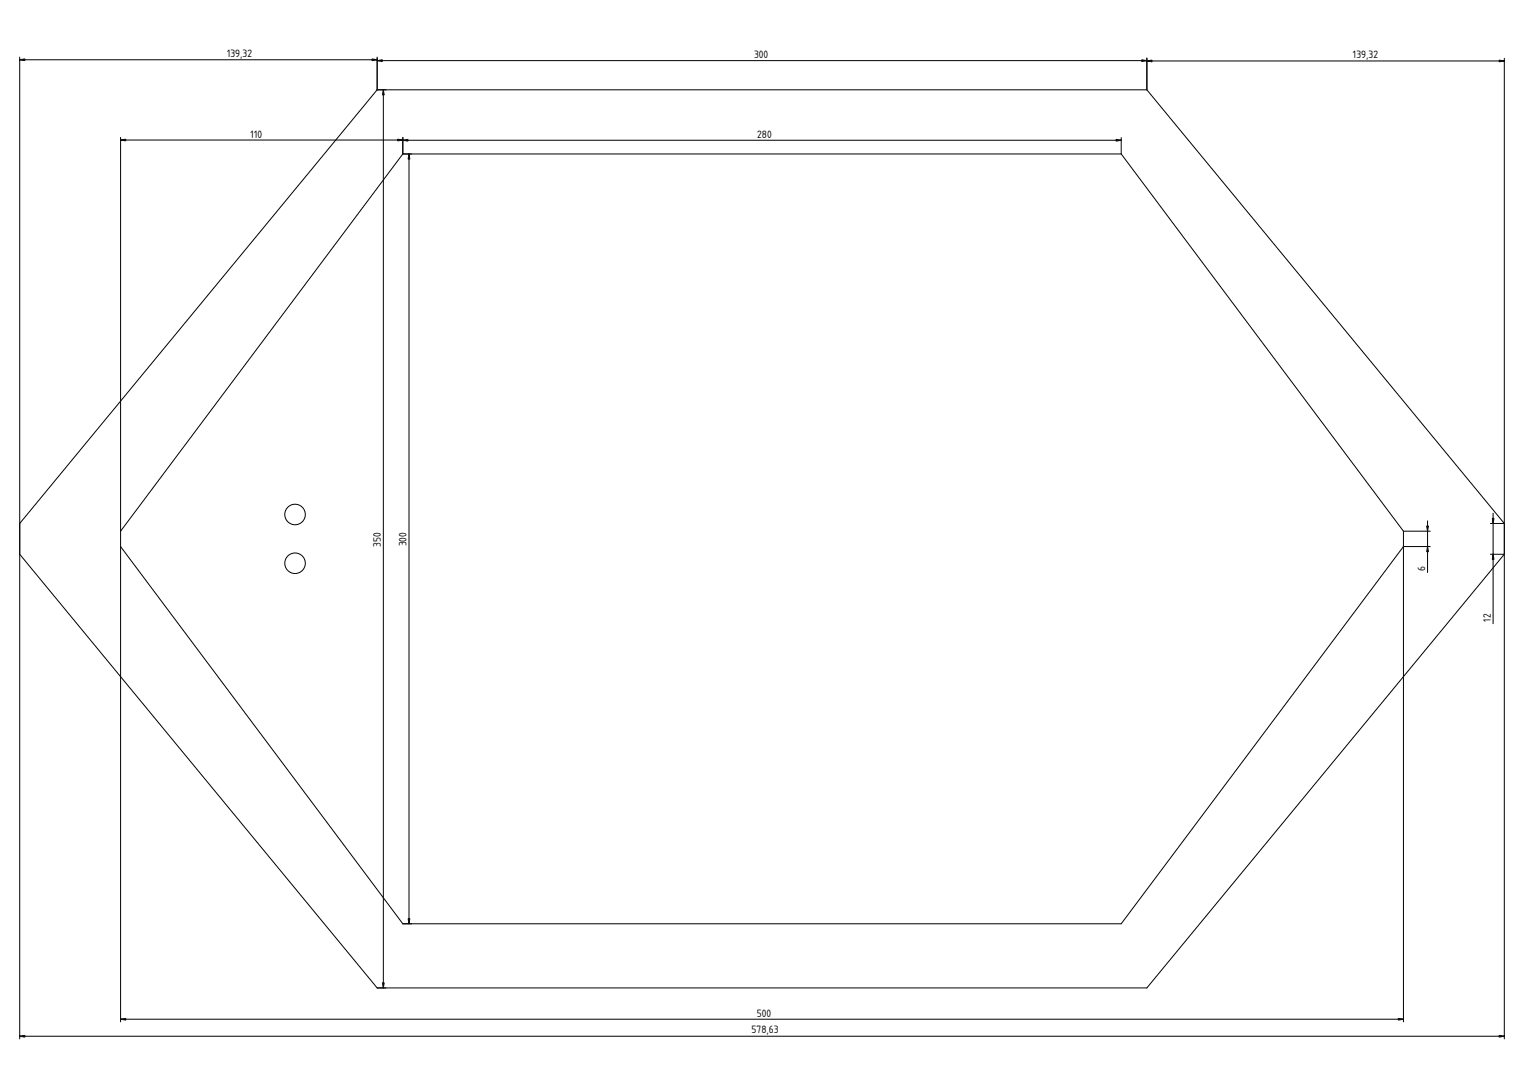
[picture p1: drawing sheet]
<svg xmlns="http://www.w3.org/2000/svg" width="594mm" height="420mm" viewBox="0 0 594 420" stroke-linecap="round" stroke-linejoin="round" font-family="sans-serif">
<g fill="none" stroke="#000" stroke-width=".39">
<path d="M7.7 22.3v382.6M7.7 23.3h139.3M147 35l-139.3 169M147 35h300.1M147 23.6h300.1M147 22.3v12.7M149.4 35v350.1M447.1 35l139.3 169h-5.4M447.1 22.6v12.4M447.1 23.8h139.3M586.4 22.7v382.2M47 53.5v344.8"/>
<path d="M47 54.6h110M157 54.7h280.1M157 53.5v6.5M437.1 53.6v6.4M157 60l-110 147M157 60h280.1M159.4 60v300.1M437.1 60l110 147M7.7 216l139.3 169.1h300.1l139.3-169.1h-5.4M47 213l110 147.1h280.1l110-147.1h10.4M547.1 207v191.3M547.1 207h10.4"/>
<path d="M556.5 203v20.1M582 200v43.1M47 397.2h500.1M7.7 403.9h578.7"/>
<circle cx="115" cy="219.5" r="4"/>
<circle cx="115" cy="200.5" r="4"/>
</g>
<g fill="#000" stroke="#000" stroke-width=".39">
<path d="M7.7 23.3l2-.3v.6zM147 23.6l2-.3v.7zM145 23l2 .3-2 .3zM149.4 35l.4 2h-.7zM445.1 23.3l2 .3-2 .4zM447.1 23.8l2-.4v.7zM584.4 23.4l2 .4-2 .3zM47 54.6l2-.4v.7zM157 54.7l2-.4v.7zM155 54.2l2 .4-2 .3zM435.1 54.3l2 .4-2 .3zM159.4 60l.4 2h-.7z"/>
<path d="M556.5 213l.3 2h-.7zM556.1 205h.7l-.3 2zM582 216l.4 2h-.7zM581.7 202h.7l-.4 2zM159.1 358.1h.7l-.4 2zM47 397.2l2-.3v.7zM149.1 383.1h.7l-.4 2zM545.1 396.9l2 .3-2 .4zM7.7 403.9l2-.4v.7zM584.4 403.5l2 .4-2 .3z"/>
</g>
<g font-size="3.9">
<text x="88.5" y="22.2">139,32</text>
<text x="293.9" y="22.7">300</text>
<text x="527.4" y="22.7">139,32</text>
<text x="97.7" y="53.7">110</text>
<text x="295.2" y="53.7">280</text>
<text x="148.5" y="213.1" transform="rotate(-90 148.5 213.1)">350</text>
<text x="158.5" y="213" transform="rotate(-90 158.5 213)">300</text>
<text x="555.6" y="222.4" transform="rotate(-90 555.6 222.4)">6</text>
<text x="581.1" y="242.3" transform="rotate(-90 581.1 242.3)">12</text>
<text x="295" y="396.3">500</text>
<text x="293" y="402.8">578,63</text>
</g>
</svg>
